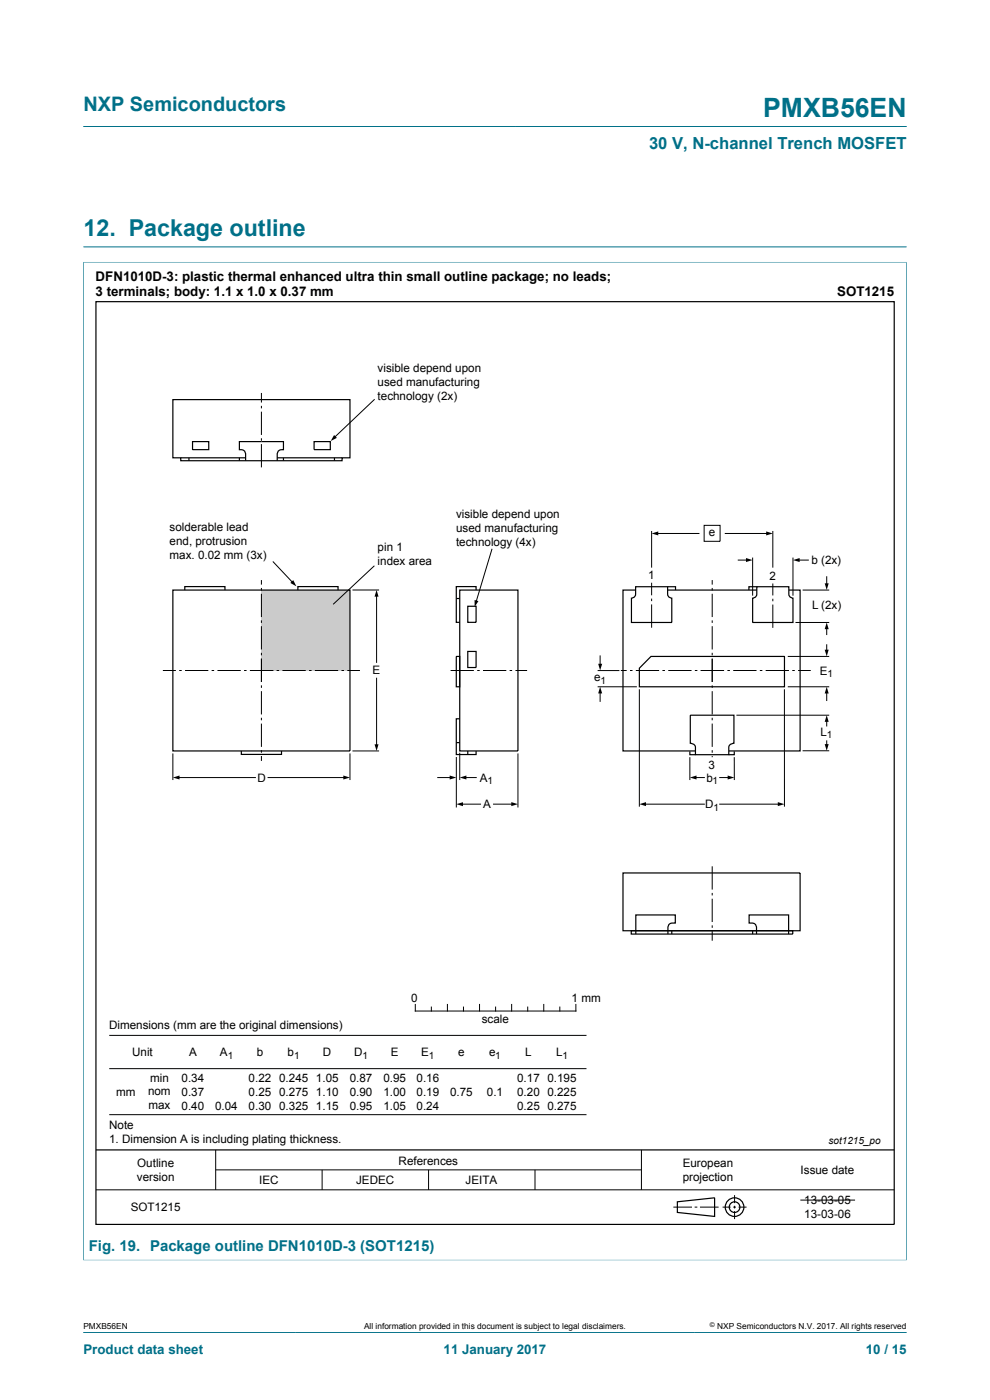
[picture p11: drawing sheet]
<svg xmlns="http://www.w3.org/2000/svg" width="210mm" height="297mm" viewBox="0 0 210 297" stroke-linecap="round" stroke-linejoin="round" font-family="sans-serif">
<path d="M17.7 26.8h174.6M17.6 55.6h174.8M17.7 55.6v211.8M17.7 52.4h174.6M192.3 55.6v211.8M17.6 267.3h174.8M17.7 282.6h174.6" fill="none" stroke="#007088" stroke-width=".21"/>
<g fill="none" stroke="#000" stroke-width=".21">
<path d="M23.2 219.7h101.2M88.1 213.1v1.4h34.1v-1.4M91.5 213.6v.9M94.9 213.1v1.4M98.3 213.6v.9M101.7 213.1v1.4M105.1 213.6v.9M108.5 213.1v1.4M111.9 213.6v.9M115.3 213.1v1.4M118.8 213.6v.9M23.2 226.7h101.2"/>
<path d="M23.2 236.5h101.2M20.4 252.4h169.3M45.8 243.9v8.5M45.8 248.2h90.3M68.3 248.2v4.2M90.9 248.2v4.2M113.5 248.2v4.2M136.1 243.9v8.5M142.8 256.1h4M147.4 256.1h.5M148.5 256.1h3.9M153.3 256.1h1.7"/>
<path d="M155.5 256.1h.6M155.8 253.5v1.7M155.8 255.8v.6M155.8 256.9v1.7M156.7 256.1h1.7M169.8 254.6h11.6"/>
</g>
<g fill="none" stroke="#000" stroke-width=".25">
<path d="M20.4 64h169.3v195.8h-169.3zM20.4 243.9h169.3M143.7 255l7.9-.9v4l-7.9-.9z"/>
<circle cx="155.8" cy="256.1" r="1.13"/>
<circle cx="155.8" cy="256.1" r="1.98"/>
</g>
<path d="M55.5 125.2h18.7v17h-18.7z" fill="#cbcbcb"/>
<g fill="none" stroke="#000" stroke-width=".21">
<path d="M55.5 83.4v2M55.5 86.1v.5M55.5 87.3v5M55.5 93v.5M55.5 94.2v5M79.4 84.8l-8.4 8M57.9 119.2l4.2 4.4M104.3 116.5l-3.3 11.2M138.2 112.6v7.8M139.3 113.2h9M149.4 111.4h3.3v3.4h-3.3zM153.8 113.2h9"/>
<path d="M156.6 118.8h1.9M159.7 118.3v8.1M163.9 112.6v7.8M168.2 118.3v8.1M169.3 118.8h2.2M55.5 123.1v.9M55.5 124.7v.6M55.5 126v4.9M55.5 131.6v.5M55.5 132.8v5M55.5 138.5v.5M55.5 139.7v5"/>
<path d="M74.8 125.2h5.6M79.4 120l-8.7 8.2M79.9 126.3v14.2M127.3 139.2v1.9M138.2 123.6v2.7M138.2 127v.5M138.2 128.2v5M151.1 123.1v.9M151.1 124.7v.6M151.1 126v4.9M151.1 131.6v.5M151.1 132.8v5"/>
<path d="M151.1 138.5v.5M151.1 139.7v5M163.9 123.8v2.5M163.9 127v.5M163.9 128.3v4.9M167.1 139.3h8.8M168.7 132.1h7.2M170.2 125.2h5.7M175.4 122.4v1.6M175.4 133.2v1.4M175.4 136.8v1.3M34.6 142.2h2.7"/>
<path d="M36.7 159.8v5.7M38 142.2h.5M39.2 142.2h5M44.9 142.2h.5M46.1 142.2h5M51.8 142.2h.5M53 142.2h5M55.5 145.4v.5M55.5 146.6v5M55.5 152.3v.5M55.5 153.5v4.9M55.5 159.2v.5"/>
<path d="M58.7 142.2h.5M59.9 142.2h5M65.6 142.2h.5M66.8 142.2h4.9M72.4 142.2h.6M73.7 142.2h2.7M74.2 159.8v5.7M74.8 159.3h5.6M79.9 143.9v14.3M95.6 142.2h4.9M97.5 159.7v5.8M101.2 142.2h.6"/>
<path d="M102.5 142.2h4.9M108.1 142.2h.5M109.3 142.2h2.5M109.9 159.8v11.5M126.8 145.7h8.3M126.8 142.3h4.6M127.3 146.8v2M131.7 142.2h1.2M133.6 142.2h.6M134.9 142.2h4.9M135.6 146.2v24.9M140.5 142.2h.5"/>
<path d="M141.8 142.2h4.9M147.4 142.2h.5M148.6 142.2h5M151.1 145.4v.5M151.1 146.6v5M151.1 152.3v.5M151.1 153.5v4.9M151.1 159.2v.5M154.3 142.2h.5M155.5 142.2h5M156.2 151.7h19.7M161.2 142.2h.5"/>
<path d="M162.4 142.2h5M166.4 146.2v24.9M167.1 145.7h8.8M168.1 142.2h.5M169.3 142.2h2.7M170.2 159.3h5.7M175.4 146.8v1.8M175.4 152.8v1.2M175.4 157.2v.9M37.8 165h16.4M55.5 160.4v1M56.9 165h16.2"/>
<path d="M92.9 165h2.8M96.8 160.6v10.7M97.9 170.6h4M98.6 165h2.4M104.7 170.6h4M136.7 170.6h12.7M146.3 160.6v4.9M147.5 165h1.9M151.1 160.4v.2M152.7 165h1.9M152.7 170.6h12.6M155.8 160.6v4.9"/>
<path d="M151.1 183.8v4.9M151.1 189.4v.6M151.1 190.7v4.9M151.1 196.3v.5M151.1 197.5v2.1"/>
</g>
<g fill="#000">
<path d="M70.9 92.3l.6 .6-1.4 .7zM138.2 113.2l1.4-.5v.9zM158.2 118.4l1.5 .4-1.5 .4zM162.5 112.7l1.4 .5-1.4 .4zM168.2 118.8l1.4-.4v.8zM61.6 123.7l.6-.6 .7 1.3zM79.9 125.2l.4 1.4h-.9zM100.7 127.3l.8 .2-.8 1.3zM174.9 123.7h.9l-.4 1.5zM175.4 132.1l.4 1.4h-.9zM174.9 137.8h.9l-.4 1.4zM79.4 157.9h.9l-.4 1.4z"/>
<path d="M126.9 140.8h.8l-.4 1.4zM127.3 145.7l.4 1.4h-.8zM175.4 145.7l.4 1.4h-.9zM174.9 157.9h.9l-.4 1.4zM175.4 151.7l.4 1.4h-.9zM36.7 165l1.4-.5v.9zM72.8 164.5l1.4 .5-1.4 .4zM95.4 164.5l1.4 .5-1.4 .4zM96.8 170.6l1.4-.4v.8zM97.5 165l1.4-.5v.9zM108.5 170.2l1.4 .4-1.4 .4zM135.6 170.6l1.4-.4v.8z"/>
<path d="M146.3 165l1.4-.5v.9zM154.4 164.5l1.4 .5-1.4 .4zM165 170.2l1.4 .4-1.4 .4z"/>
</g>
<g fill="none" stroke="#000" stroke-width=".25">
<path d="M36.7 84.8h37.5v12.3h-1.6v.6h-34.3v-.6h-1.6zM38.3 97.1h13.8M40.1 97.1v.6M40.8 93.7h3.5v1.7h-3.5zM50.8 97.1v.6M52.1 97.7v-1.4a.98 .98 0 0 0-1.3-.9v-1.7h9.3v1.7a.99 .99 0 0 0-1.3 1v1.3M58.8 97.1h13.8M60.1 97.1v.6M66.6 93.7h3.5v1.7h-3.5zM70.9 97.1v.6M36.7 125.2h37.5v34.1h-37.5zM39.2 125.2v-.8h8.5v.8"/>
<path d="M63.2 125.2v-.8h8.5v.8M96.8 139.3h.7v6.4h-.7zM96.8 127h.7M97.5 125.2h12.4v34.1h-12.4zM99.2 128.6h1.8v3.4h-1.8zM99.2 138.2h1.8v3.4h-1.8zM101 125.2v-.8h-4.2v7.6h.7M134.8 125.2h-2.7v34.1h15.4M134.8 124.5h6.8v1.5a.9 .9 0 0 0 .9 .9v5.2h-8.6v-5.2a.9 .9 0 0 0 .9-.9zM138.1 139.3h28.3v6.4h-30.8v-3.9zM141.6 124.5h1.7v.7M141.6 125.2h18.9"/>
<path d="M160.5 124.5h6.8v1.5a.9 .9 0 0 0 .9 .9v5.2h-8.5v-5.2a.9 .9 0 0 0 .8-.9zM160.5 124.5h-1.6v.7M167.3 125.2h2.4v34.1h-15.1M51.2 159.3v.7h8.5v-.7M96.8 157.5h.7M97.5 152.5h-.7v7.6h4.2v-.8M99.2 159.3v.8M146.3 159.4v.7h1.2M146.4 151.7h9.3v6h-.1a.99 .99 0 0 0-1 .9v1.5h-7.1v-1.5a1.02 1.02 0 0 0-1.1-.9zM155.8 159.4v.7h-1.2M132.1 185.2h37.6v12.3h-37.6zM133.9 197.5h34.3v.7h-34.3z"/>
<path d="M134.9 198.2v-4.1h8.3v1.7a1.12 1.12 0 0 0-1.5 .9v1.5M142.5 197.5v.7M159.7 197.5v.7M160.5 198.2v-1.5a.89 .89 0 0 0-1-.9h-.6v-1.7h8.4v4.1"/>
</g>
<text font-size="5.6" fill="#007088" x="161.9" y="24.8">PMXB56EN</text>
<text font-size="4.9" fill="#007088" x="17.7" y="50">12. Package outline</text>
<text font-size="4.2" fill="#007088" x="17.7" y="23.6">NXP Semiconductors</text>
<text font-size="3.5" fill="#007088" x="137.7" y="31.7">30 V, N-channel Trench MOSFET</text>
<text font-size="3.2" fill="#007088" x="18.8" y="265.4">Fig. 19. Package outline DFN1010D-3 (SOT1215)</text>
<g font-size="2.8">
<text x="20.3" y="59.6">DFN1010D-3: plastic thermal enhanced ultra thin small outline package; no leads;</text>
<text x="20.3" y="62.8">3 terminals; body: 1.1 x 1.0 x 0.37 mm</text>
<text x="177.6" y="62.8">SOT1215</text>
</g>
<g font-size="2.8" fill="#007088">
<text x="17.7" y="287.2">Product data sheet</text>
<text x="94.1" y="287.2">11 January 2017</text>
<text x="183.7" y="287.2">10 / 15</text>
</g>
<g font-size="2.5">
<text x="80.1" y="78.9">visible depend upon</text>
<text x="80.1" y="81.9">used manufacturing</text>
<text x="80.1" y="84.9">technology (2x)</text>
<text x="36" y="112.7">solderable lead</text>
<text x="96.7" y="109.9">visible depend upon</text>
<text x="96.7" y="112.9">used manufacturing</text>
<text x="150.3" y="113.8">e</text>
<text x="36" y="115.7">end, protrusion</text>
<text x="36" y="118.6">max. 0.02 mm (3x)</text>
<text x="80.1" y="116.9">pin 1</text>
<text x="80.1" y="119.9">index area</text>
<text x="96.7" y="115.9">technology (4x)</text>
<text x="172.1" y="119.6">b (2x)</text>
<text x="137.5" y="122.8">1</text>
<text x="163.2" y="123">2</text>
<text x="172.2" y="129.3">L (2x)</text>
<text x="79" y="143">E</text>
<text x="173.9" y="143.2">E</text>
<text x="126" y="144.5">e</text>
<text x="174" y="156.1">L</text>
<text x="54.6" y="165.8">D</text>
<text x="101.8" y="165.8">A</text>
<text x="149.8" y="165.8">b</text>
<text x="150.3" y="163">3</text>
<text x="102.5" y="171.4">A</text>
<text x="149.6" y="171.5">D</text>
<text x="87.2" y="212.5">0</text>
<text x="121.3" y="212.5">1 mm</text>
<text x="23.1" y="218.2">Dimensions (mm are the original dimensions)</text>
<text x="102.2" y="217.1">scale</text>
<text x="28" y="224.1">Unit</text>
<text x="40.1" y="224.1">A</text>
<text x="46.6" y="224.1">A</text>
<text x="54.5" y="224.1">b</text>
<text x="61" y="224.1">b</text>
<text x="68.5" y="224.1">D</text>
<text x="75.1" y="224.1">D</text>
<text x="82.9" y="224.1">E</text>
<text x="89.3" y="224.1">E</text>
<text x="97.2" y="224.1">e</text>
<text x="103.7" y="224.1">e</text>
<text x="111.4" y="224.1">L</text>
<text x="118" y="224.1">L</text>
<text x="24.7" y="232.4">mm</text>
<text x="31.4" y="232.4">nom</text>
<text x="31.8" y="229.5">min</text>
<text x="38.5" y="232.4">0.37</text>
<text x="38.5" y="229.5">0.34</text>
<text x="52.7" y="229.5">0.22</text>
<text x="52.7" y="232.4">0.25</text>
<text x="59.2" y="229.5">0.245</text>
<text x="59.2" y="232.4">0.275</text>
<text x="67" y="229.5">1.05</text>
<text x="67" y="232.4">1.10</text>
<text x="74.2" y="229.5">0.87</text>
<text x="74.2" y="232.4">0.90</text>
<text x="81.3" y="229.5">0.95</text>
<text x="81.3" y="232.4">1.00</text>
<text x="88.4" y="229.5">0.16</text>
<text x="88.4" y="232.4">0.19</text>
<text x="95.5" y="232.4">0.75</text>
<text x="103.3" y="232.4">0.1</text>
<text x="109.7" y="232.4">0.20</text>
<text x="109.7" y="229.5">0.17</text>
<text x="116.1" y="232.4">0.225</text>
<text x="116.1" y="229.5">0.195</text>
<text x="23.1" y="239.6">Note</text>
<text x="31.5" y="235.4">max</text>
<text x="38.5" y="235.4">0.40</text>
<text x="45.6" y="235.4">0.04</text>
<text x="52.7" y="235.4">0.30</text>
<text x="59.2" y="235.4">0.325</text>
<text x="67" y="235.4">1.15</text>
<text x="74.2" y="235.4">0.95</text>
<text x="81.3" y="235.4">1.05</text>
<text x="88.4" y="235.4">0.24</text>
<text x="109.7" y="235.4">0.25</text>
<text x="116.1" y="235.4">0.275</text>
<text x="23.1" y="242.5">1. Dimension A is including plating thickness.</text>
<text x="29.1" y="250.5">version</text>
<text x="29.1" y="247.6">Outline</text>
<text x="55" y="251.2">IEC</text>
<text x="75.5" y="251.2">JEDEC</text>
<text x="84.6" y="247">References</text>
<text x="98.8" y="251.2">JEITA</text>
<text x="144.8" y="247.6">European</text>
<text x="144.8" y="250.5">projection</text>
<text x="169.8" y="249">Issue date</text>
<text x="27.7" y="256.9">SOT1215</text>
<text x="170.6" y="255.4">13-03-05</text>
<text x="170.6" y="258.3">13-03-06</text>
</g>
<g font-size="2.1">
<text x="175.5" y="143.7">1</text>
<text x="127.4" y="145">1</text>
<text x="175.4" y="156.6">1</text>
<text x="103.4" y="166.3">1</text>
<text x="151.2" y="166.3">1</text>
<text x="151.4" y="172">1</text>
<text x="48.3" y="224.6">1</text>
<text x="62.4" y="224.6">1</text>
<text x="76.9" y="224.6">1</text>
<text x="91" y="224.6">1</text>
<text x="105.1" y="224.6">1</text>
<text x="119.3" y="224.6">1</text>
<text x="175.7" y="242.7">sot1215_po</text>
</g>
<g font-size="1.8">
<text x="17.7" y="282">PMXB56EN</text>
<text x="77.2" y="282">All information provided in this document is subject to legal disclaimers.</text>
<text x="152.1" y="282">NXP Semiconductors N.V. 2017. All rights reserved</text>
</g>
<text font-size="1.4" x="150.6" y="281.6">©</text>
</svg>
